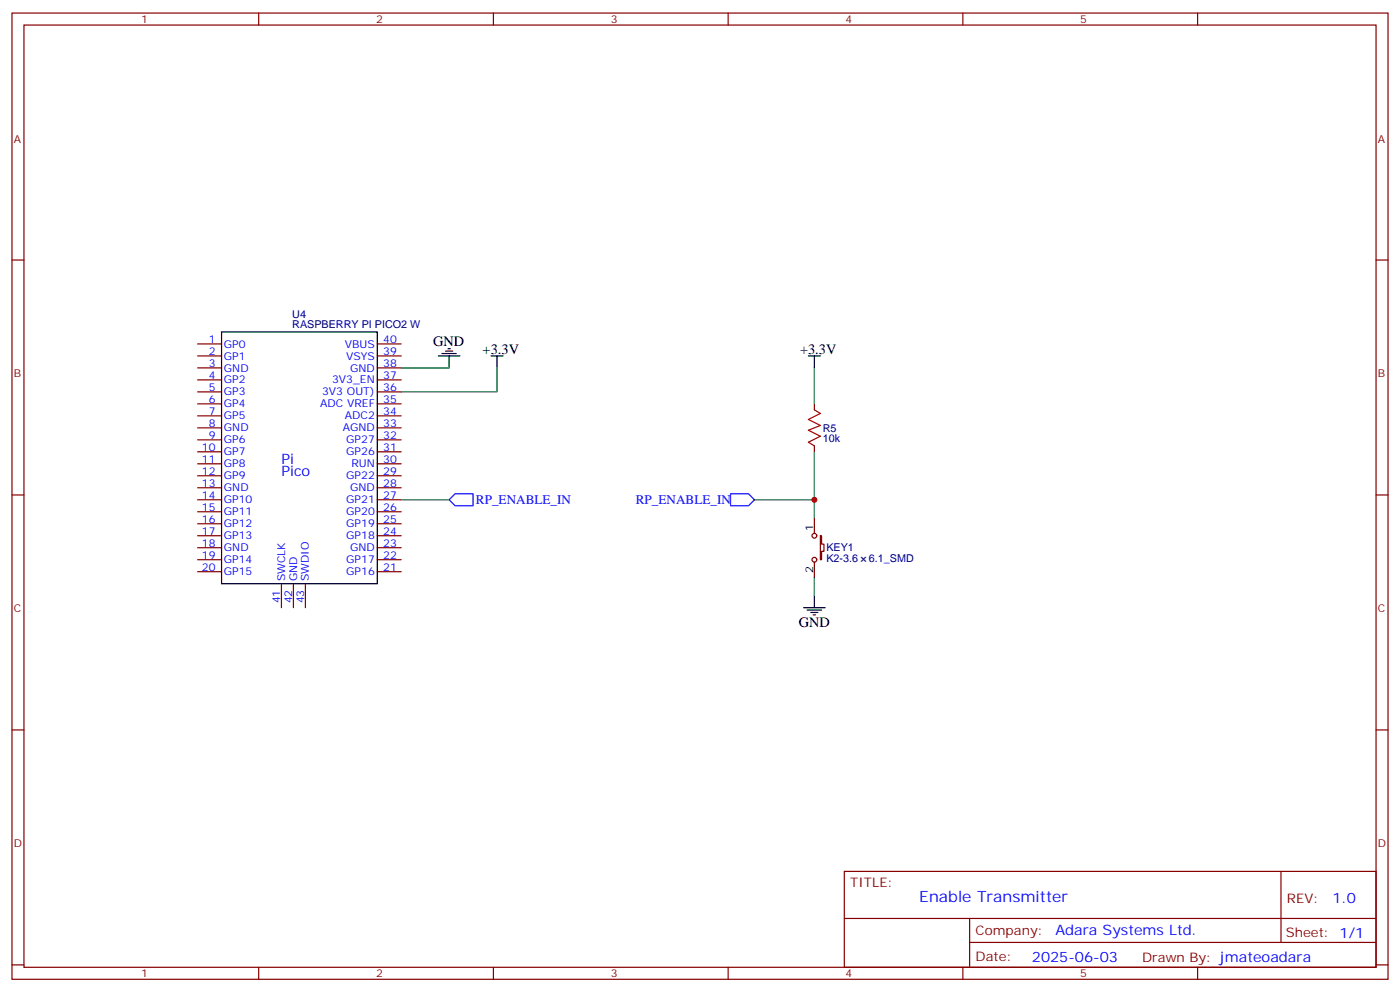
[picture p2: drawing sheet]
<svg xmlns="http://www.w3.org/2000/svg" width="412mm" height="292mm" viewBox="0 0 412 292" stroke-linecap="round" stroke-linejoin="round" font-family="sans-serif">
<g fill="none" stroke="#870000" stroke-width=".35">
<path d="M3.5 3.8h405.4v284.4h-405.4zM7.1 7.4h398.2v277.3h-398.2zM76.2 3.8v3.6M145.3 3.8v3.6M214.5 3.8v3.6M283.6 3.8v3.6M352.8 3.8v3.6M3.5 76.5h3.6M405.3 76.5h3.6M58.2 101.2h7.1M58.2 104.7h7.1M58.2 108.3h7.1"/>
<path d="M58.2 111.8h7.1M58.2 115.3h7.1M58.2 118.9h7.1M111.1 101.2h7.1M111.1 104.7h7.1M111.1 108.3h7.1M111.1 111.8h7.1M111.1 115.3h7.1M111.1 118.9h7.1M239.9 118.9v1.7M58.2 122.4h7.1M58.2 125.9h7.1"/>
<path d="M58.2 129.4h7.1M58.2 133h7.1M58.2 136.5h7.1M111.1 122.4h7.1M111.1 125.9h7.1M111.1 129.4h7.1M111.1 133h7.1M111.1 136.5h7.1M239.9 131.2v1.8M3.5 145.7h3.6M58.2 140h7.1M58.2 143.5h7.1"/>
<path d="M58.2 147.1h7.1M58.2 150.6h7.1M58.2 154.1h7.1M58.2 157.7h7.1M111.1 140h7.1M111.1 143.5h7.1M111.1 147.1h7.1M111.1 150.6h7.1M111.1 154.1h7.1M111.1 157.7h7.1M239.9 152.4v4.6M241.7 157.7h.3v2.4h.7v2.1h-.7v2.5h-.3z"/>
<path d="M405.3 145.7h3.6M58.2 161.2h7.1M58.2 164.7h7.1M58.2 168.2h7.1M82.9 171.8v7M86.4 171.8v7M90 171.8v7M111.1 161.2h7.1M111.1 164.7h7.1M111.1 168.2h7.1M239.9 165.4v4.6M3.5 214.8h3.6"/>
<path d="M405.3 214.8h3.6M248.7 256.4h156.6v28.3h-156.6zM377.3 256.5v20.8M248.7 270.3h156.5M285.6 277.3h119.6M285.6 270.3v14.1M3.5 284h3.6M76.2 284.7v3.5M145.3 284.7v3.5M214.5 284.7v3.5M283.6 284.7v3.5M352.8 284.7v3.5"/>
<path d="M405.3 284h3.6"/>
<circle cx="239.9" cy="157.7" r=".71"/>
<circle cx="239.9" cy="164.7" r=".71"/>
</g>
<g fill="none" stroke="#000" stroke-width=".35">
<path d="M65.3 97.7h45.8v74.1h-45.8zM129.1 104.7h6.4M130.2 104h4.2M131.2 103.3h2.1M131.9 102.6h.7M132.3 104.7v3.6M144.6 104.7h3.6M146.4 104.7v3.6M238.1 104.7h3.6M239.9 104.7v3.6M236.7 178.8h6.4M237.8 179.5h4.2"/>
<path d="M239.9 175.3v3.5M238.8 180.2h2.1M239.5 180.9h.7"/>
</g>
<path d="M118.2 108.3h14.1M146.4 108.3v7h-28.2M239.9 108.3v10.6M239.9 133v14.1h-17.7M118.2 147.1h14.1M239.9 147.1v5.3M239.9 170v5.3" fill="none" stroke="#008700" stroke-width=".35"/>
<path d="M132.3 147.1l1.8-1.8h5.2v3.5h-5.2zM215.2 145.3h5.3l1.7 1.8-1.7 1.7h-5.3z" fill="none" stroke="#00f" stroke-width=".35"/>
<path d="M239.9 120.6l1.8 1.1-3.6 1.7 3.6 1.8-3.6 1.4 3.6 1.8-3.6 1.7 1.8 1.1" fill="none" stroke="#a10000" stroke-width=".35"/>
<circle cx="239.9" cy="147.1" r=".88" fill="#c00"/>
<text font-size="4.6" fill="#00f" x="270.8" y="265.5">Enable Transmitter</text>
<g font-size="4.2">
<text x="127.6" y="101.7">GND</text>
<text x="142.2" y="104">+3.3V</text>
<text x="235.7" y="104">+3.3V</text>
<text x="235.3" y="184.5">GND</text>
</g>
<g font-size="4.2" fill="#00f">
<text x="82.9" y="136.5">Pi</text>
<text x="82.9" y="140">Pico</text>
<text x="392.5" y="265.7">1.0</text>
<text x="310.9" y="275.3">Adara Systems Ltd.</text>
<text x="304" y="283.1">2025-06-03</text>
</g>
<g font-size="3.9" fill="#00f">
<text x="140.2" y="148.4">RP_ENABLE_IN</text>
<text x="187.3" y="148.3">RP_ENABLE_IN</text>
</g>
<g font-size="3.9" fill="#800">
<text x="250.5" y="261">TITLE:</text>
<text x="379.1" y="265.7">REV:</text>
<text x="287.4" y="275.2">Company:</text>
<text x="378.7" y="275.8">Sheet: 1/1</text>
<text x="287.4" y="282.9">Date:</text>
<text x="336.4" y="283">Drawn By: jmateoadara</text>
</g>
<g font-size="3.2" fill="#800">
<text x="41.6" y="6.8">1</text>
<text x="110.8" y="6.8">2</text>
<text x="179.9" y="6.8">3</text>
<text x="249.1" y="6.8">4</text>
<text x="318.2" y="6.8">5</text>
<text x="4.1" y="41.9">A</text>
<text x="405.9" y="41.9">A</text>
<text x="4.1" y="111.1">B</text>
<text x="405.9" y="111.1">B</text>
<text x="4.1" y="180.2">C</text>
<text x="405.9" y="180.2">C</text>
<text x="4.1" y="249.4">D</text>
<text x="405.9" y="249.4">D</text>
<text x="41.6" y="287.7">1</text>
<text x="110.8" y="287.7">2</text>
<text x="179.9" y="287.7">3</text>
<text x="249.1" y="287.7">4</text>
<text x="318.2" y="287.7">5</text>
</g>
<g font-size="3.2" fill="#000080">
<text x="86.1" y="93.5">U4</text>
<text x="86.1" y="96.6">RASPBERRY PI PICO2 W</text>
<text x="242.4" y="130.2">10k</text>
<text x="242.4" y="127">R5</text>
<text x="243.4" y="165.5">K2-3.6</text>
<text x="243.4" y="162.3">KEY1</text>
<text x="255.9" y="165.5">6.1_SMD</text>
</g>
<g font-size="3.2" fill="#00f">
<text x="61.5" y="100.9">1</text>
<text x="112.9" y="100.9">40</text>
<text x="61.5" y="107.9">3</text>
<text x="61.5" y="104.4">2</text>
<text x="66" y="105.8">GP1</text>
<text x="66" y="102.3">GP0</text>
<text x="101.6" y="102.3">VBUS</text>
<text x="102" y="105.8">VSYS</text>
<text x="112.9" y="104.4">39</text>
<text x="112.9" y="107.9">38</text>
<text x="61.5" y="111.4">4</text>
<text x="66" y="112.9">GP2</text>
<text x="66" y="109.3">GND</text>
<text x="97.8" y="112.9">3V3_EN</text>
<text x="103.1" y="109.3">GND</text>
<text x="112.9" y="111.4">37</text>
<text x="61.5" y="118.5">6</text>
<text x="61.5" y="115">5</text>
<text x="66" y="119.9">GP4</text>
<text x="66" y="116.4">GP3</text>
<text x="94.3" y="119.9">ADC VREF</text>
<text x="94.9" y="116.4">3V3 OUT)</text>
<text x="112.9" y="115">36</text>
<text x="112.9" y="118.5">35</text>
<text x="61.5" y="125.6">8</text>
<text x="61.5" y="122">7</text>
<text x="66" y="123.4">GP5</text>
<text x="101.6" y="123.4">ADC2</text>
<text x="112.9" y="122">34</text>
<text x="112.9" y="125.6">33</text>
<text x="61.5" y="129.1">9</text>
<text x="66" y="130.5">GP6</text>
<text x="66" y="127">GND</text>
<text x="101" y="127">AGND</text>
<text x="102" y="130.5">GP27</text>
<text x="112.9" y="129.1">32</text>
<text x="59.5" y="136.1">11</text>
<text x="59.5" y="132.6">10</text>
<text x="66" y="137.5">GP8</text>
<text x="66" y="134">GP7</text>
<text x="102" y="134">GP26</text>
<text x="103.5" y="137.5">RUN</text>
<text x="112.9" y="132.6">31</text>
<text x="112.9" y="136.1">30</text>
<text x="59.5" y="143.2">13</text>
<text x="59.5" y="139.7">12</text>
<text x="66" y="141.1">GP9</text>
<text x="102" y="141.1">GP22</text>
<text x="112.9" y="139.7">29</text>
<text x="112.9" y="143.2">28</text>
<text x="59.5" y="146.7">14</text>
<text x="66" y="148.1">GP10</text>
<text x="66" y="144.6">GND</text>
<text x="102" y="148.1">GP21</text>
<text x="103.1" y="144.6">GND</text>
<text x="112.9" y="146.7">27</text>
<text x="59.5" y="153.8">16</text>
<text x="59.5" y="150.2">15</text>
<text x="66" y="155.2">GP12</text>
<text x="66" y="151.7">GP11</text>
<text x="102" y="151.7">GP20</text>
<text x="102" y="155.2">GP19</text>
<text x="112.9" y="150.2">26</text>
<text x="112.9" y="153.8">25</text>
<text x="59.5" y="160.8">18</text>
<text x="59.5" y="157.3">17</text>
<text x="66" y="158.7">GP13</text>
<text x="102" y="158.7">GP18</text>
<text x="112.9" y="157.3">24</text>
<text x="112.9" y="160.8">23</text>
<text x="59.5" y="167.9">20</text>
<text x="59.5" y="164.4">19</text>
<text x="66" y="165.8">GP14</text>
<text x="66" y="162.2">GND</text>
<text x="102" y="165.8">GP17</text>
<text x="103.1" y="162.2">GND</text>
<text x="112.9" y="164.4">22</text>
<text x="112.9" y="167.9">21</text>
<text x="66" y="169.3">GP15</text>
<text x="84" y="171.1" transform="rotate(-90 84 171.1)">SWCLK</text>
<text x="87.5" y="171.1" transform="rotate(-90 87.5 171.1)">GND</text>
<text x="91" y="171.1" transform="rotate(-90 91 171.1)">SWDIO</text>
<text x="102" y="169.3">GP16</text>
<text x="82.5" y="177.6" transform="rotate(-90 82.5 177.6)">41</text>
<text x="86.1" y="177.6" transform="rotate(-90 86.1 177.6)">42</text>
<text x="89.6" y="177.6" transform="rotate(-90 89.6 177.6)">43</text>
</g>
<g font-size="3.2">
<text x="239.5" y="156.2" transform="rotate(-90 239.5 156.2)">1</text>
<text x="239.5" y="168.5" transform="rotate(-90 239.5 168.5)">2</text>
</g>
</svg>
